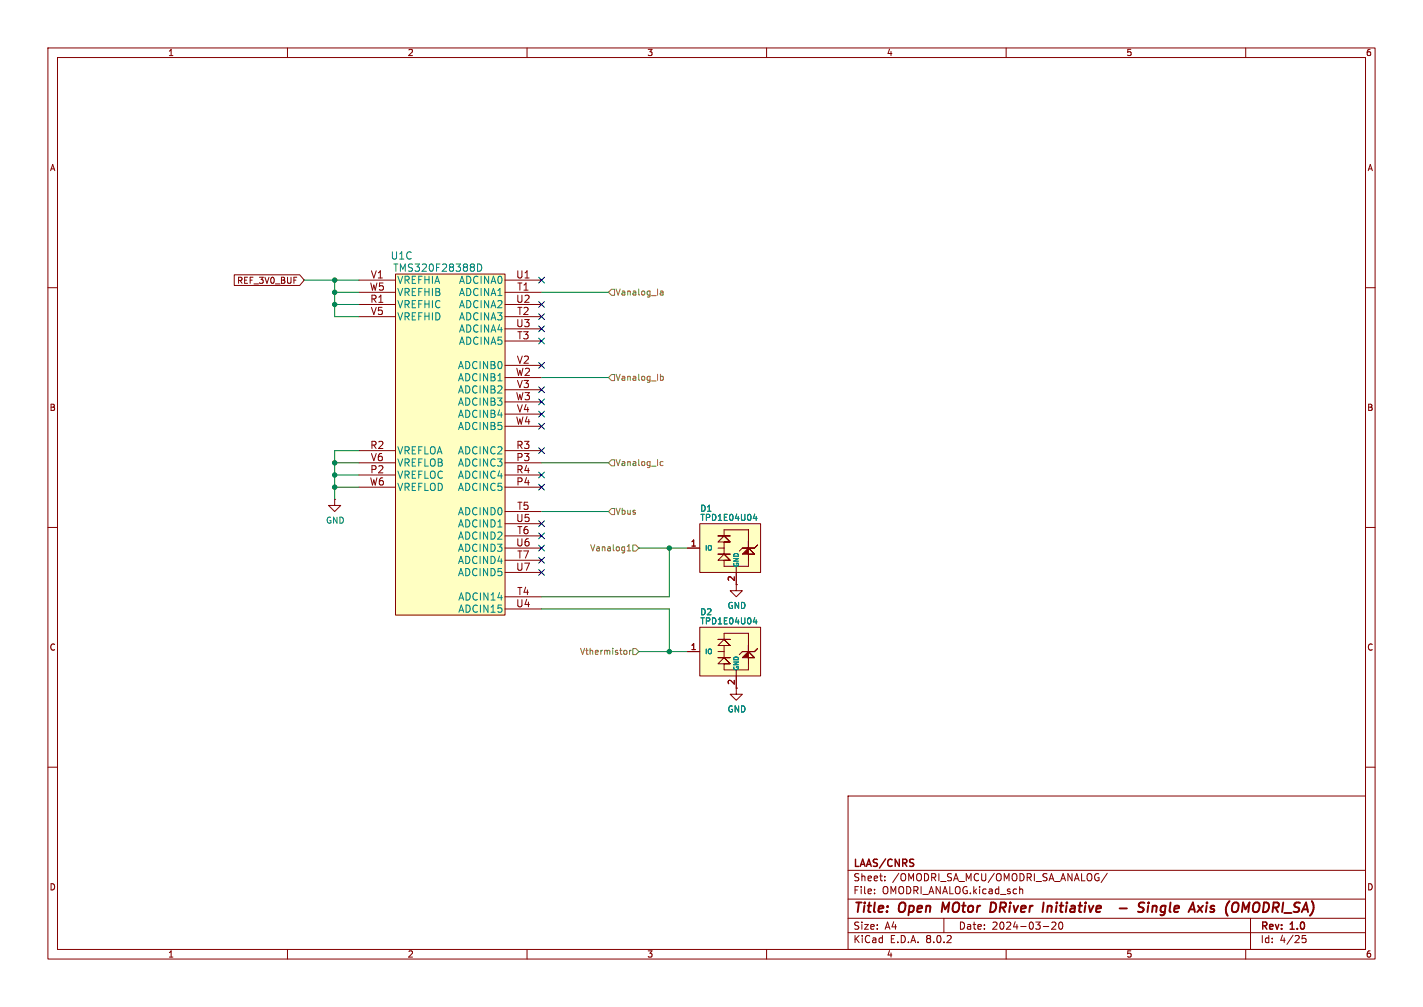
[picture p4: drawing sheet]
<svg xmlns="http://www.w3.org/2000/svg" width="297mm" height="210mm" viewBox="0 0 297 210" stroke-linecap="round" stroke-linejoin="round" font-family="sans-serif">
<g fill="none" stroke="#840000" stroke-width=".21">
<path d="M10 10h277v190h-277zM12 12h273v186h-273zM60 10v2M110 10v2M160 10v2M210 10v2M260 10v2M10 60h2M285 60h2M10 110h2M69.8 104.1v1.3h1.3l-1.3 1.3-1.2-1.3h1.2M69.8 104.1h.1"/>
<path d="M285 110h2M10 160h2M285 160h2M177 166h108v32h-108zM60 198v2M110 198v2M160 198v2M177 194.5h108M177 191.5h108M177 187.5h108M177 181.5h108M182.5 186.3v.1"/>
<path d="M182.5 185.5v.1M184.7 183.6v.1M184.7 182.8v.1M197 191.5v3M210 198v2M212.9 185.5h.5l.1 .9M217.7 193.2h1.2M219.5 192.4l.6-.1 .3 .4-.9 1.1h.9M221.2 192.4l.1-.1a.8 .8 0 0 1 .5 .7 .8 .8 0 0 1-.5 .8 1 1 0 0 1-.1-1.4zM231.1 182.1l-1.3 2M260 198v2M261 191.5v6.5"/>
<path d="M272.5 195.1h-.7l-.1 .7 .3-.1h.5l.1 .3-.1 .5-.2 .1-.6-.1"/>
</g>
<g fill="none" stroke="#840000" stroke-width=".4">
<path d="M196.8 188.2l-.3 2M207.6 188.3l-.7-.1-.3 2h.5l.5-.3M218.7 188.9l-.2 1.3M219.3 188.9l-.6 .2M233.7 189.4h1.5M238.9 188.3a.85 .85 0 0 0-1.1 .1l-.1 .6M239.7 188.9l-.2 1.3M239.7 188.2v.2M240.6 189.1l.3-.2 .5 .1-.1 1.2M240.6 188.9l-.2 1.3M251.9 188.2v.2M252.6 190.1l.5 .1"/>
<path d="M253.3 188.9l-.5 .1-.1 .3v.1l.5 .1M261.6 188.9l-.1 1"/>
</g>
<path d="M82.5 57.2h22.9v71.1h-22.9z" fill="#ffffc2"/>
<g fill="none" stroke="#840000" stroke-width=".21">
<path d="M74.9 58.4h7.6M82.5 57.2h22.9v71.1h-22.9zM105.4 58.4h7.6M74.9 63.5h7.6M74.9 61h7.6M74.9 66h7.6M105.4 63.5h7.6M105.4 61h7.6M105.4 66h7.6M105.4 71.1h7.6M105.4 68.6h7.6M105.4 76.2h7.6"/>
<path d="M105.4 78.7h7.6M74.9 99.1h7.6M74.9 96.5h7.6M74.9 94h7.6M105.4 99.1h7.6M105.4 96.5h7.6M105.4 94h7.6M105.4 81.3h7.6M105.4 86.4h7.6M105.4 83.8h7.6M105.4 88.9h7.6M74.9 101.6h7.6"/>
<path d="M105.4 101.6h7.6M105.4 106.7h7.6M105.4 111.8h7.6M105.4 116.8h7.6M105.4 109.2h7.6M105.4 114.3h7.6M105.4 119.4h7.6M105.4 124.5h7.6M105.4 127h7.6"/>
</g>
<path d="M99.7 55.1a.77 .77 0 0 1 .9 .7 .77 .77 0 0 1-.9 .8z" fill="none" stroke="#008484" stroke-width=".21"/>
<path d="M146 109.2h12.7v10.2h-12.7z" fill="#ffffc2"/>
<path d="M143.5 114.3h2.5M146 109.2h12.7v10.2h-12.7zM149.9 114.3h1.2M151.1 114.3v1.3h-1.2h2.5h-1.3l-1.2 1.2h2.5l-1.3-1.2 1.3 1.2h-1.3v1.3h5.1v-1.3M153.7 118.1v5.1h1.2l-1.2 1.3-1.3-1.3h1.3M154.9 114.3l-.6 .6M156.2 113v-2.5v3.8M156.2 110.5h-5.1v1.3h-1.2h2.5h-1.3l-1.2 1.2h2.5l-1.3-1.2 1.3 1.2h-1.3v1.3M157.5 114.3l.6-.6-.6 .6" fill="none" stroke="#840000" stroke-width=".21"/>
<path d="M154.9 114.3h1.3v-1.3v3.8v-1.2h1.3l-1.3-1.3 1.3 1.3h-2.6l1.3-1.3h1.3z" fill="#840000" stroke="#840000" stroke-width=".21"/>
<path d="M157.2 108.1h.8M157.8 107.7v.8" fill="none" stroke="#008484" stroke-width=".21"/>
<path d="M146 130.8h12.7v10.2h-12.7z" fill="#ffffc2"/>
<path d="M48.9 57.3h13.6l1 1.1-1 1.1h-13.6zM143.5 114.3h2.5M153.7 119.4v2.5M143.5 135.9h2.5M146 130.8h12.7v10.2h-12.7zM149.9 135.9h1.2M151.1 135.9v1.3h-1.2h2.5h-1.3l-1.2 1.2h2.5l-1.3-1.2 1.3 1.2h-1.3v1.3h5.1v-1.3M153.7 139.7v5.1h1.2l-1.2 1.3-1.3-1.3h1.3M154.9 135.9l-.6 .6M156.2 134.6v-2.5v3.8M156.2 132.1h-5.1v1.3h-1.2h2.5h-1.3l-1.2 1.2h2.5l-1.3-1.2 1.3 1.2h-1.3v1.3M157.5 135.9l.6-.6-.6 .6" fill="none" stroke="#840000" stroke-width=".21"/>
<path d="M154.9 135.9h1.3v-1.3v3.8v-1.2h1.3l-1.3-1.3 1.3 1.3h-2.6l1.3-1.3h1.3z" fill="#840000" stroke="#840000" stroke-width=".21"/>
<path d="M157.2 108.1h.8M157.8 107.7v.8M157.2 129.7h.8M157.8 129.3v.8" fill="none" stroke="#008484" stroke-width=".21"/>
<g fill="none" stroke="#848400" stroke-width=".21">
<path d="M127.6 60.3h.7v1.3h-.7l-.6-.6zM127.6 78.1h.7v1.3h-.7l-.6-.7zM137.8 60.8h.5l.1 .7M137.8 61.5h.6M137.8 78.5h.4l.3 .2-.2 .6h-.5M138.4 61l-.6 .1M127.6 95.9h.7v1.3h-.7l-.6-.7zM137.8 96.9l.2 .2 .4-.1M138.4 96.3h-.4l-.2 .2M127.6 106h.7v1.3h-.7l-.6-.6zM130.9 114.9h.7M130.9 114l.4-.4v1.3"/>
<path d="M132.1 113.7h.6l.6 .6-.6 .6h-.6zM130.6 135.6l.3 .3v.3l-.3 .3M131.4 135.6v.9M131.8 135.6l-.4 .3M132.1 135.3h.6l.6 .6-.6 .6h-.6z"/>
</g>
<g fill="none" stroke="#008400" stroke-width=".21">
<path d="M63.5 58.4h11.4M69.8 58.4v7.6h5.1M69.8 61h5.1M69.8 63.5h5.1M113 61h14M113 78.7h14M69.8 99.1h5.1M69.8 96.5h5.1M74.9 94h-5.1v10.1M113 96.5h14M69.8 101.6h5.1M113 106.7h14"/>
<path d="M133.3 114.3h10.2M139.7 114.3v10.2h-26.7M113 127h26.7v8.9M133.3 135.9h10.2"/>
</g>
<g fill="none" stroke="#000084" stroke-width=".21">
<path d="M112.4 57.8l1.2 1.2M113.6 57.8l-1.2 1.2M112.4 70.5l1.2 1.2M112.4 75.6l1.2 1.2M112.4 68l1.2 1.2M112.4 62.9l1.2 1.2M112.4 65.4l1.2 1.2M113.6 70.5l-1.2 1.2M113.6 75.6l-1.2 1.2M113.6 68l-1.2 1.2M113.6 62.9l-1.2 1.2M113.6 65.4l-1.2 1.2"/>
<path d="M112.4 80.7l1.2 1.2M112.4 98.5l1.2 1.2M112.4 85.8l1.2 1.2M112.4 88.3l1.2 1.2M112.4 83.2l1.2 1.2M112.4 93.4l1.2 1.2M113.6 80.7l-1.2 1.2M113.6 98.5l-1.2 1.2M113.6 85.8l-1.2 1.2M113.6 88.3l-1.2 1.2M113.6 83.2l-1.2 1.2M113.6 93.4l-1.2 1.2"/>
<path d="M112.4 108.6l1.2 1.2M112.4 113.7l1.2 1.2M112.4 101l1.2 1.2M112.4 111.2l1.2 1.2M112.4 116.2l1.2 1.2M112.4 118.8l1.2 1.2M113.6 108.6l-1.2 1.2M113.6 113.7l-1.2 1.2M113.6 101l-1.2 1.2M113.6 111.2l-1.2 1.2M113.6 116.2l-1.2 1.2M113.6 118.8l-1.2 1.2"/>
</g>
<g fill="#008400" stroke="#008400" stroke-width=".21">
<circle cx="139.7" cy="135.9" r=".46"/>
<circle cx="139.7" cy="114.3" r=".46"/>
<circle cx="69.8" cy="99.1" r=".46"/>
<circle cx="69.8" cy="96.5" r=".46"/>
<circle cx="69.8" cy="101.6" r=".46"/>
<circle cx="69.8" cy="63.5" r=".46"/>
<circle cx="69.8" cy="58.4" r=".46"/>
<circle cx="69.8" cy="61" r=".46"/>
</g>
<g font-size="2.8" fill="#840000">
<text x="178" y="190.9">Title:</text>
<text x="187.7" y="190.9">Open</text>
<text x="197.4" y="190.9">MOtor</text>
<text x="208.3" y="190.9">DRiver</text>
<text x="220.1" y="190.9">Initiative</text>
<text x="237.7" y="190.9">-</text>
<text x="242.5" y="190.9">Single</text>
<text x="254" y="190.9">Axis</text>
<text x="262.2" y="190.9">(OMODRI_SA)</text>
</g>
<g font-size="2.1" fill="#840000">
<text x="77.3" y="58.2">V1</text>
<text x="107.6" y="58.2">U1</text>
<text x="77.1" y="60.7">W5</text>
<text x="77.2" y="63.2">R1</text>
<text x="77.3" y="65.8">V5</text>
<text x="107.6" y="63.2">U2</text>
<text x="107.9" y="60.7">T1</text>
<text x="107.9" y="65.8">T2</text>
<text x="107.6" y="68.3">U3</text>
<text x="107.9" y="70.9">T3</text>
<text x="107.8" y="75.9">V2</text>
<text x="107.6" y="78.5">W2</text>
<text x="107.6" y="83.6">W3</text>
<text x="107.8" y="81">V3</text>
<text x="107.6" y="88.6">W4</text>
<text x="107.8" y="86.1">V4</text>
<text x="77.2" y="93.7">R2</text>
<text x="107.7" y="93.7">R3</text>
<text x="77.1" y="101.3">W6</text>
<text x="77.2" y="98.8">P2</text>
<text x="77.3" y="96.3">V6</text>
<text x="107.7" y="96.3">P3</text>
<text x="107.7" y="101.3">P4</text>
<text x="107.7" y="98.8">R4</text>
<text x="107.9" y="106.4">T5</text>
<text x="107.6" y="109">U5</text>
<text x="107.9" y="111.5">T6</text>
<text x="107.6" y="114">U6</text>
<text x="107.6" y="119.1">U7</text>
<text x="107.9" y="116.6">T7</text>
<text x="107.9" y="124.2">T4</text>
<text x="107.6" y="126.7">U4</text>
<text x="178" y="184">Sheet:</text>
<text x="178" y="181.2">LAAS/CNRS</text>
<text x="186.2" y="184">/OMODRI_SA_MCU/OMODRI_SA_ANALOG/</text>
<text x="178" y="186.7">File:</text>
<text x="184.1" y="186.7">OMODRI_ANALOG.kicad_sch</text>
<text x="178" y="196.9">KiCad</text>
<text x="178" y="194.1">Size:</text>
<text x="184.7" y="194.1">A4</text>
<text x="185.7" y="196.9">E.D.A.</text>
<text x="193.3" y="196.9">8.0.2</text>
<text x="200" y="194.1">Date:</text>
<text x="207" y="194.1">2024-03-20</text>
<text x="263" y="194.3">Rev:</text>
<text x="263" y="196.9">Id:</text>
<text x="267.1" y="196.9">4/25</text>
<text x="269.4" y="194.3">1.0</text>
</g>
<g font-size="2.1" fill="#008484">
<text x="81.5" y="54.3">U1C</text>
<text x="82" y="56.9">TMS320F28388D</text>
<text x="82.8" y="59.4">VREFHIA</text>
<text x="95.7" y="59.4">ADCINA0</text>
<text x="82.8" y="64.5">VREFHIC</text>
<text x="82.8" y="61.9">VREFHIB</text>
<text x="95.7" y="61.9">ADCINA1</text>
<text x="95.7" y="64.5">ADCINA2</text>
<text x="82.8" y="67">VREFHID</text>
<text x="95.7" y="67">ADCINA3</text>
<text x="95.7" y="69.6">ADCINA4</text>
<text x="95.5" y="77.2">ADCINB0</text>
<text x="95.7" y="72.1">ADCINA5</text>
<text x="95.5" y="82.3">ADCINB2</text>
<text x="95.5" y="79.7">ADCINB1</text>
<text x="95.5" y="87.3">ADCINB4</text>
<text x="95.5" y="84.8">ADCINB3</text>
<text x="95.5" y="89.9">ADCINB5</text>
<text x="82.8" y="95">VREFLOA</text>
<text x="95.5" y="95">ADCINC2</text>
<text x="82.8" y="100">VREFLOC</text>
<text x="82.8" y="97.5">VREFLOB</text>
<text x="95.5" y="97.5">ADCINC3</text>
<text x="95.5" y="100">ADCINC4</text>
<text x="82.8" y="102.6">VREFLOD</text>
<text x="95.5" y="102.6">ADCINC5</text>
<text x="95.5" y="107.7">ADCIND0</text>
<text x="95.5" y="112.7">ADCIND2</text>
<text x="95.5" y="110.2">ADCIND1</text>
<text x="95.5" y="117.8">ADCIND4</text>
<text x="95.5" y="115.3">ADCIND3</text>
<text x="95.5" y="120.4">ADCIND5</text>
<text x="95.6" y="125.4">ADCIN14</text>
<text x="95.6" y="128">ADCIN15</text>
</g>
<g font-size="1.8" fill="#840000">
<text x="35" y="11.9">1</text>
<text x="85" y="11.9">2</text>
<text x="135" y="11.9">3</text>
<text x="185" y="11.9">4</text>
<text x="235" y="11.9">5</text>
<text x="285" y="11.9">6</text>
<text x="10.3" y="35.9">A</text>
<text x="285.3" y="35.9">A</text>
<text x="49.4" y="59.4">REF_3V0_BUF</text>
<text x="10.3" y="85.9">B</text>
<text x="285.3" y="85.9">B</text>
<text x="144.1" y="114">1</text>
<text x="153.4" y="121.4" transform="rotate(-90 153.4 121.4)">2</text>
<text x="10.3" y="135.9">C</text>
<text x="144.1" y="135.6">1</text>
<text x="285.3" y="135.9">C</text>
<text x="153.4" y="142.9" transform="rotate(-90 153.4 142.9)">2</text>
<text x="10.3" y="185.9">D</text>
<text x="285.3" y="185.9">D</text>
<text x="35" y="199.9">1</text>
<text x="85" y="199.9">2</text>
<text x="135" y="199.9">3</text>
<text x="185" y="199.9">4</text>
<text x="235" y="199.9">5</text>
<text x="285" y="199.9">6</text>
</g>
<g font-size="1.8" fill="#848400">
<text x="128.4" y="61.8">Vanalog_Ia</text>
<text x="128.4" y="79.6">Vanalog_Ib</text>
<text x="128.4" y="97.4">Vanalog_Ic</text>
<text x="128.4" y="107.5">Vbus</text>
<text x="123.1" y="115.2">Vanalog1</text>
<text x="120.9" y="136.8">Vthermistor</text>
</g>
<g font-size="1.8" fill="#008484">
<text x="146.1" y="106.9">D1</text>
<text x="67.9" y="109.4">GND</text>
<text x="146.1" y="108.8">TPD1E04U04</text>
<text x="146.1" y="128.5">D2</text>
<text x="146.1" y="130.4">TPD1E04U04</text>
<text x="151.8" y="127.2">GND</text>
<text x="151.8" y="148.8">GND</text>
</g>
<g font-size="1.4" fill="#008484">
<text x="147.1" y="115">IO</text>
<text x="154.4" y="118.4" transform="rotate(-90 154.4 118.4)">GND</text>
<text x="147.1" y="136.6">IO</text>
<text x="154.4" y="140" transform="rotate(-90 154.4 140)">GND</text>
</g>
</svg>
